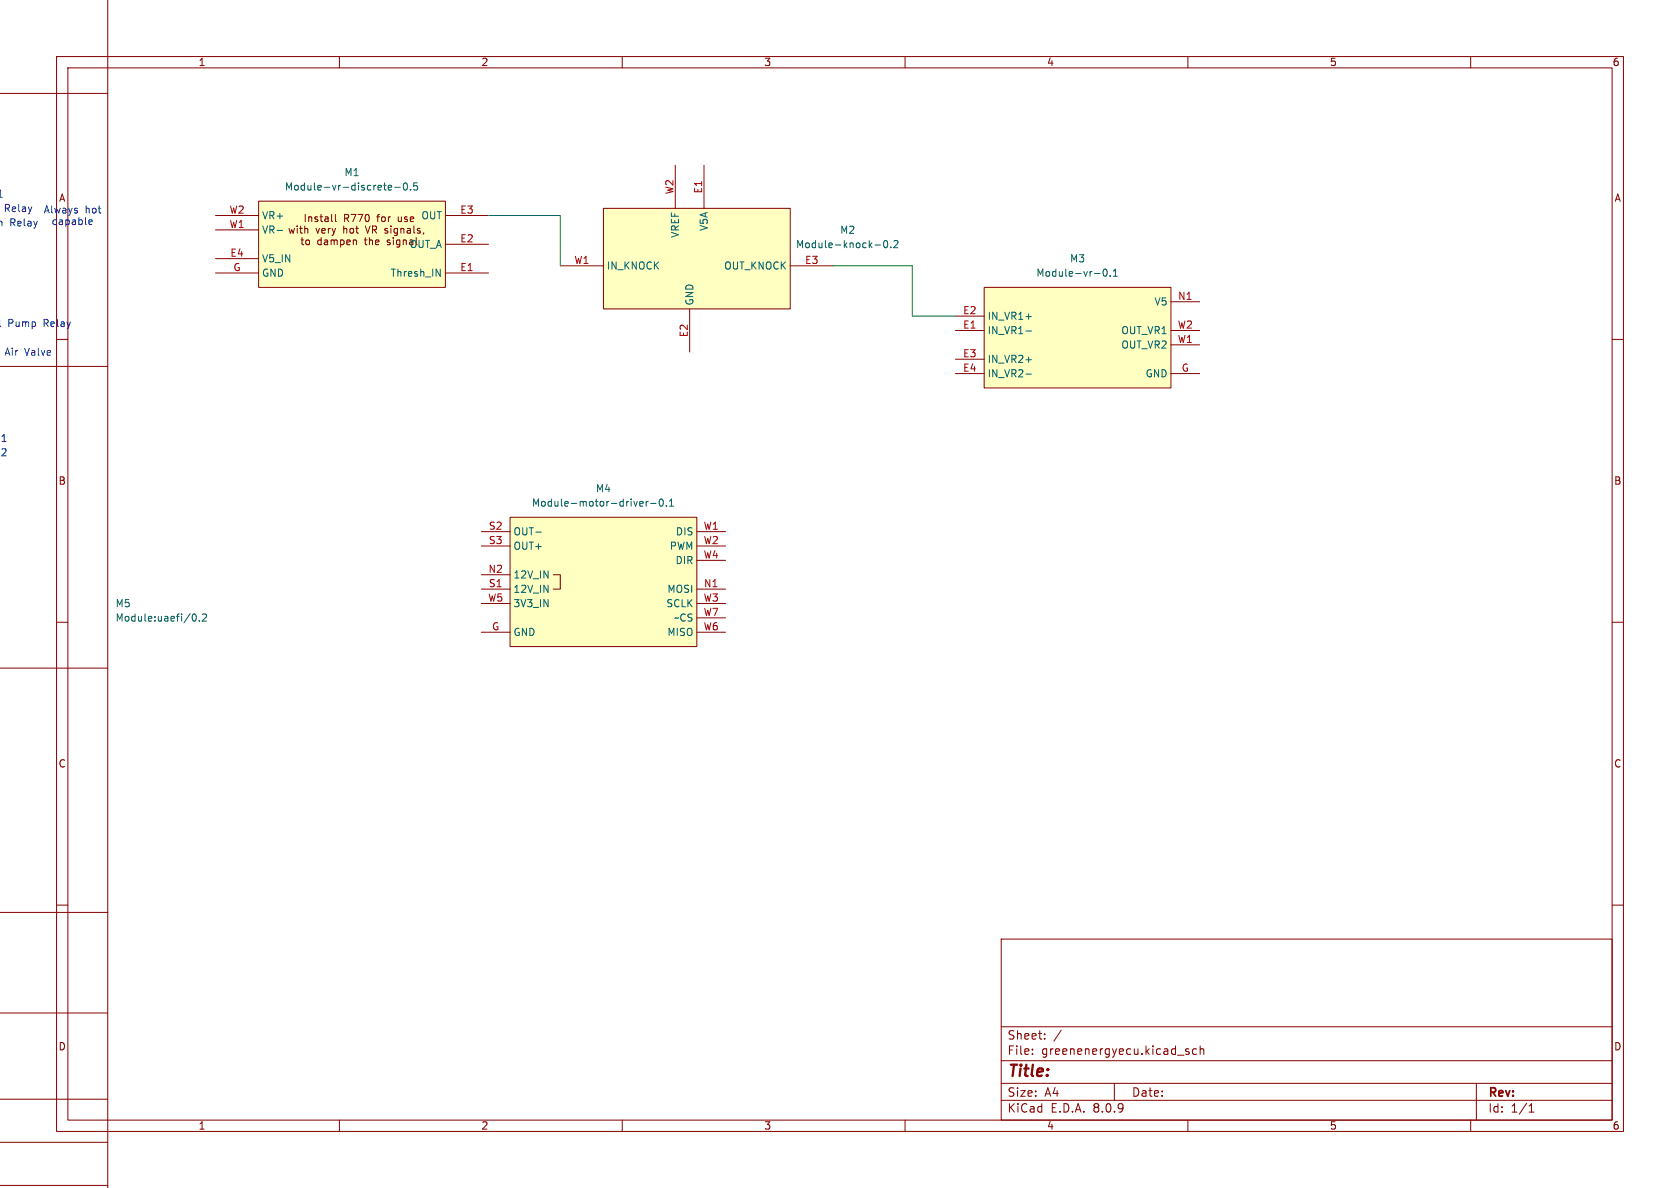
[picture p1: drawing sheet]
<svg xmlns="http://www.w3.org/2000/svg" width="297mm" height="210mm" viewBox="0 0 297 210" stroke-linecap="round" stroke-linejoin="round" font-family="sans-serif">
<g fill="none" stroke="#840000" stroke-width=".18">
<path d="M10 10h277v190h-277zM12 12h273v186h-273zM60 10v2M110 10v2M160 10v2M210 10v2M260 10v2M10 60h2M285 60h2M10 110h2M285 110h2M10 160h2"/>
<path d="M177 166h108v32h-108zM285 160h2M60 198v2M110 198v2M160 198v2M177 194.5h108M177 191.5h108M177 187.5h108M177 181.5h108M182.5 186.3v.1M182.5 185.5v.1M184.7 183.6v.1"/>
<path d="M184.7 182.8v.1M187.6 182.1l-1.3 2M197 191.5v3M209.6 185.7l.6 .4-.2 .3-.4-.1M210 198v2M210.2 185.5l-.4-.1-.2 .2M211.5 185.5l-.4-.1-.3 .3v.4l.2 .2h.5M212.2 185.5l.2-.1 .3 .1 .1 .9M212.2 184.9v1.5M260 198v2M261 191.5v6.5M270.3 196.6h.9"/>
<path d="M270.3 195.5l.4-.4v1.5"/>
</g>
<path d="M174 50.8h33v17.8h-33z" fill="#ffffc2"/>
<path d="M168.9 58.4h5.1M168.9 55.9h5.1M174 50.8h33v17.8h-33zM207 58.4h5.1M207 53.3h5.1M168.9 63.5h5.1M168.9 66h5.1M207 66h5.1M207 61h5.1" fill="none" stroke="#840000" stroke-width=".18"/>
<path d="M181.4 58.5h.9M181.4 56h.9M193.5 48.4h1M195.1 47.7l.2-.1a.68 .68 0 0 1 .4 .6 .68 .68 0 0 1-.4 .6l-.2-.1-.1-.3zM196.3 48.7v.1M196.8 48.8h.7M196.8 47.9l.4-.3v1.2M181.4 63.6h.9M181.4 66.1h.9" fill="none" stroke="#006464" stroke-width=".18"/>
<path d="M106.7 36.8h33v17.8h-33z" fill="#ffffc2"/>
<path d="M106.7 36.8h33v17.8h-33zM119.4 29.2v7.6M124.5 29.2v7.6M99.1 47h7.6M121.9 54.6v7.6M139.7 47h7.6" fill="none" stroke="#840000" stroke-width=".18"/>
<path d="M154.7 43.3h1M156.3 42.6l.2-.1a.68 .68 0 0 1 .5 .7 .68 .68 0 0 1-.5 .6l-.2-.1-.1-.4zM157.5 43.7v.1M158 42.6l.5-.1 .2 .4-.7 .9h.7" fill="none" stroke="#006464" stroke-width=".18"/>
<path d="M90.2 91.4h33v22.9h-33z" fill="#ffffc2"/>
<g fill="none" stroke="#840000" stroke-width=".18">
<path d="M19 0v210.1M-.1 16.5h19.1M-.1 64.8h19.1M85.1 94h5.1M85.1 96.5h5.1M90.2 91.4h33v22.9h-33zM123.2 94h5.1M123.2 96.5h5.1M123.2 99.1h5.1M-.1 118.1h19.1M85.1 111.8h5.1M85.1 104.1h5.1"/>
<path d="M85.1 101.6h5.1M85.1 106.7h5.1M97.8 101.6h1.3v2.5h-1.3M123.2 111.8h5.1M123.2 104.1h5.1M123.2 106.7h5.1M123.2 109.2h5.1M-.1 179.1h19.1M-.1 161.3h19.1M-.1 194.3h19.1M-.1 209.6h19.1M-.1 201.9h19.1"/>
</g>
<g fill="none" stroke="#006464" stroke-width=".18">
<path d="M94.7 94.1h1M113.2 89.4h.4M113.2 88.7l.3-.1 .2 .3-.6 .2M114.2 88.6v.9M114.6 88.6l-.4 .3M115 89h1M116.7 88.3l.1-.1a.68 .68 0 0 1 .5 .6 .68 .68 0 0 1-.5 .7l-.1-.1-.2-.4zM117.8 89.4v.1M118.4 89.5h.7M118.4 88.6l.3-.4v1.3M34.1 108.7l.2-.2a.68 .68 0 0 1 .4 .7 .68 .68 0 0 1-.4 .6l-.2-.1-.1-.4zM35.2 109.7v.1"/>
<path d="M35.8 108.7l.5-.2 .2 .4-.8 .9h.8"/>
</g>
<g fill="none" stroke="#0d0eff" stroke-width=".18">
<path d="M7.9 37.7l.4-1.3 .4 1.3M9.1 36.4v1.1M9.5 39.6h.5M9.5 38.9h.5M9.7 36.8l.2 .9 .3-.6 .2 .6 .2-.9M10.5 38.9h.5l.1 .8M11.1 39.2h-.5l-.1 .2 .1 .3 .5-.1M11.1 36.9h.5l.1 .8M11.7 38.9v1.2M11.7 38.9h.3l.3 .2-.2 .5h-.4M11.7 37.1l-.5 .1-.1 .2 .1 .3 .5-.1M12.1 36.8l.3 .9"/>
<path d="M12.4 37.7l-.3 .4M12.8 36.8l-.4 .9M12.8 38.9h.5l.1 .8M13.4 39.2h-.5l-.1 .2 .1 .3 .5-.1M13.7 36.9l-.3-.1-.2 .2v.2l.5 .1v.3h-.5M14 38.9h.3l.3 .2-.2 .5h-.4M14 38.4v1.3M15.1 38.4v1.1l.2 .2M15.2 36.9l.2-.1 .3 .1 .1 .8M15.2 36.4v1.3M15.7 39.3l.6-.1v-.3h-.4l-.2 .1 .1 .6h.5M16.4 36.9l.3-.1 .3 .3v.3l-.3 .3-.3-.1-.1-.2z"/>
<path d="M17.3 36.8h.5M17.5 36.4v1.1l.3 .2M-.1 57.6l.2 .1"/>
</g>
<path d="M45.7 35.6h33v15.2h-33z" fill="#ffffc2"/>
<g fill="none" stroke="#840000" stroke-width=".18">
<path d="M38.1 38.1h7.6M45.7 35.6h33v15.2h-33zM52.5 39.9v.2M53.1 39.9v1.1l.4 .2M53.9 39.9v1.3M54 37.9v1.3M54.6 38.3v.9M54.6 38.4l.2-.1 .3 .1v.8M56.1 38.4l-.3-.1-.1 .2v.2l.4 .1v.3h-.4M56.6 38.3h.4M56.7 37.9v1.1l.3 .2M57.5 38.4h.5v.8"/>
<path d="M58 38.6l-.4 .1-.2 .2 .2 .3 .4-.1M58.6 37.9v1.1l.2 .2M59.3 37.9v1.1l.2 .2M60.9 38.6l.6-.1 .1-.2v-.3l-.7-.1v1.3M61.2 38.6l.4 .6M62.1 37.9h.8l-.5 1.3M63.3 37.9h.8l-.5 1.3M64.7 38l.2-.1a.68 .68 0 0 1 .4 .6 .68 .68 0 0 1-.4 .7l-.2-.1-.2-.4zM66.6 38.3h.5M67.1 37.9l-.3 .2v1.1M67.5 38.4l.2-.1 .4 .1v.5l-.1 .2-.3 .1-.2-.1zM68.7 38.3v.9"/>
<path d="M69 38.3l-.3 .3M70.4 38.3l.1 .8 .3 .1 .2-.1M71 38.3v.9M72 38.4l-.3-.1-.2 .2 .1 .2 .4 .1v.3h-.5M72.5 38.8l.6-.2v-.2l-.4-.1-.2 .2 .1 .6h.5M78.7 38.1h7.7M38.1 48.3h7.6M38.1 45.7h7.6M38.1 40.6h7.6M51.1 40.4l.2 .8 .3-.6 .2 .6 .3-.8M52.5 40.4v.8M53 40.4h.5"/>
<path d="M53.2 42.4h.5M53.4 42v1.1l.3 .2M53.9 40.5l.2-.1h.3v.8M54.2 42.5l.3-.1 .2 .3v.3l-.2 .3-.3-.1-.1-.2zM56.3 42.5l-.1 .2v.4l.2 .2 .4-.1M56.8 42v1.3M57.9 42.5v.8M57.9 42.7l-.4 .1-.2 .2 .2 .3 .4-.1M58.5 42.4v.9M58.6 42.5h-.1M59 42.5l.1 .1M59.1 42.6v.7"/>
<path d="M59.1 42.5v.1M59.6 42.5v.8M60.2 42.5l.4-.1 .2 .3-.1 .5h-.5M60.2 42.4v1.3M61.3 42.8l.6-.1v-.2l-.4-.1-.2 .2 .1 .6h.5M62.5 42.5l.1-.1 .3 .1 .1 .8M62.5 42.4v.9M64.4 42.4h.5M64.6 42v1.1l.3 .2M65.3 42v1.3M65.4 42.5h-.1M65.8 42.5v.8"/>
<path d="M66.5 42.5v.7h.4M66.9 42.5l.1 .2-.6 .1M68.5 42.5v.3l.4 .1 .1 .2-.2 .2-.4-.1M69.5 42.4v.9M70.2 42.5l-.1 .2v.4l.2 .2 .4-.1M70.7 42.4v1l-.3 .3-.3-.1M71.3 42.4v.9M71.4 42.5h-.1M71.8 42.5v.1M73.6 42v1.1M78.7 48.3h7.7M78.7 43.2h7.7"/>
</g>
<path d="M68.6 33.2l.6-.1v-.3h-.4l-.2 .1 .1 .6h.5M69.8 33.1h1M71.5 32.4l.1-.1a.68 .68 0 0 1 .4 .7 .68 .68 0 0 1-.4 .6 .84 .84 0 0 1-.1-1.2zM72.6 33.5v.1M73.8 32.3h-.6l-.1 .6 .2-.1 .4 .1 .1 .2v.4l-.2 .1-.5-.1M49 40.7h1M77.1 47.6l.7 1.2v-1.2" fill="none" stroke="#006464" stroke-width=".18"/>
<path d="M42.3 40.2h.7" fill="none" stroke="#a90000" stroke-width=".18"/>
<path d="M86.4 38.1h12.7v8.9M147.3 47h14v8.9h7.6" fill="none" stroke="#009600" stroke-width=".18"/>
<text font-size="2.8" fill="#840000" x="178" y="190.9">Title:</text>
<g font-size="2.1" fill="#840000">
<text x="178" y="184">Sheet:</text>
<text x="178" y="186.7">File:</text>
<text x="184.1" y="186.7">greenenergyecu.kicad_sch</text>
<text x="178" y="196.9">KiCad</text>
<text x="178" y="194.1">Size:</text>
<text x="184.7" y="194.1">A4</text>
<text x="185.7" y="196.9">E.D.A.</text>
<text x="193.3" y="196.9">8.0.9</text>
<text x="200" y="194.1">Date:</text>
<text x="263" y="194.3">Rev:</text>
<text x="263" y="196.9">Id:</text>
<text x="267.1" y="196.9">1/1</text>
</g>
<g font-size="1.8" fill="#840000">
<text x="35" y="11.9">1</text>
<text x="85" y="11.9">2</text>
<text x="135" y="11.9">3</text>
<text x="185" y="11.9">4</text>
<text x="235" y="11.9">5</text>
<text x="285" y="11.9">6</text>
<text x="10.3" y="35.9">A</text>
<text x="285.3" y="35.9">A</text>
<text x="55.9" y="41.5">very</text>
<text x="60.9" y="41.5">hot</text>
<text x="65.1" y="41.5">VR signals,</text>
<text x="10.3" y="85.9">B</text>
<text x="285.3" y="85.9">B</text>
<text x="10.3" y="135.9">C</text>
<text x="285.3" y="135.9">C</text>
<text x="10.3" y="185.9">D</text>
<text x="285.3" y="185.9">D</text>
<text x="35" y="199.9">1</text>
<text x="85" y="199.9">2</text>
<text x="135" y="199.9">3</text>
<text x="185" y="199.9">4</text>
<text x="235" y="199.9">5</text>
<text x="285" y="199.9">6</text>
</g>
<g font-size="1.8" fill="#0d0eff">
<text x="-.4" y="35.2">1</text>
<text x="-1" y="40.2">n</text>
<text x=".8" y="37.7">Relay</text>
<text x="1.7" y="40.2">Relay</text>
<text x="3.4" y="39">Always</text>
<text x="1.4" y="58">Pump</text>
<text x="7.8" y="58">Relay</text>
<text x=".9" y="63.1">Air</text>
<text x="4.6" y="63.1">Valve</text>
<text x=".1" y="78.3">1</text>
<text x=".1" y="80.9">2</text>
</g>
<g font-size="1.8" fill="#006464">
<text x="50.3" y="33.9">Module-vr-discrete-0.5</text>
<text x="60.8" y="31.3">M1</text>
<text x="46.2" y="41.5">VR-</text>
<text x="46.2" y="39">VR+</text>
<text x="74.4" y="39">OUT</text>
<text x="125.3" y="40.9" transform="rotate(-90 125.3 40.9)">V5A</text>
<text x="148.4" y="41.5">M2</text>
<text x="46.2" y="46.6">V5_IN</text>
<text x="72.3" y="44">OUT_A</text>
<text x="107.2" y="47.9">IN_KNOCK</text>
<text x="120.2" y="42.1" transform="rotate(-90 120.2 42.1)">VREF</text>
<text x="127.9" y="47.9">OUT_KNOCK</text>
<text x="140.6" y="44.1">Module-knock-0.2</text>
<text x="189.1" y="46.6">M3</text>
<text x="46.2" y="49.1">GND</text>
<text x="69" y="49.1">Thresh_IN</text>
<text x="183.1" y="49.1">Module-vr-0.1</text>
<text x="122.8" y="54.1" transform="rotate(-90 122.8 54.1)">GND</text>
<text x="174.5" y="59.3">IN_VR1-</text>
<text x="174.5" y="56.7">IN_VR1+</text>
<text x="198.1" y="59.3">OUT_VR1</text>
<text x="204" y="54.2">V5</text>
<text x="174.5" y="64.4">IN_VR2+</text>
<text x="198.1" y="61.8">OUT_VR2</text>
<text x="174.5" y="66.9">IN_VR2-</text>
<text x="202.4" y="66.9">GND</text>
<text x="93.9" y="89.8">Module-motor-driver-0.1</text>
<text x="105.2" y="87.2">M4</text>
<text x="90.7" y="94.8">OUT-</text>
<text x="119.4" y="94.8">DIS</text>
<text x="90.7" y="97.4">OUT+</text>
<text x="118.3" y="97.4">PWM</text>
<text x="119.3" y="99.9">DIR</text>
<text x="20.3" y="107.5">M5</text>
<text x="90.7" y="102.5">12V_IN</text>
<text x="90.7" y="105">12V_IN</text>
<text x="90.7" y="107.5">3V3_IN</text>
<text x="117.7" y="107.5">SCLK</text>
<text x="117.9" y="105">MOSI</text>
<text x="20.3" y="110.1">Module:uaefi/0.2</text>
<text x="90.7" y="112.6">GND</text>
<text x="117.9" y="112.6">MISO</text>
<text x="119.1" y="110.1">~CS</text>
</g>
<g font-size="1.8" fill="#a90000">
<text x="119.1" y="34.5" transform="rotate(-90 119.1 34.5)">W2</text>
<text x="124.2" y="34.3" transform="rotate(-90 124.2 34.3)">E1</text>
<text x="40.5" y="40.4">W1</text>
<text x="40.5" y="37.8">W2</text>
<text x="81.3" y="37.8">E3</text>
<text x="40.6" y="45.5">E4</text>
<text x="81.3" y="42.9">E2</text>
<text x="101.4" y="46.7">W1</text>
<text x="142.2" y="46.7">E3</text>
<text x="41.2" y="48">G</text>
<text x="81.3" y="48">E1</text>
<text x="208.2" y="53.1">N1</text>
<text x="121.7" y="59.7" transform="rotate(-90 121.7 59.7)">E2</text>
<text x="170.2" y="58.2">E1</text>
<text x="170.2" y="55.6">E2</text>
<text x="208.1" y="58.2">W2</text>
<text x="170.2" y="63.2">E3</text>
<text x="170.2" y="65.8">E4</text>
<text x="208.1" y="60.7">W1</text>
<text x="208.8" y="65.8">G</text>
<text x="86.3" y="93.7">S2</text>
<text x="124.3" y="93.7">W1</text>
<text x="86.3" y="101.3">N2</text>
<text x="86.3" y="96.3">S3</text>
<text x="124.3" y="96.3">W2</text>
<text x="124.3" y="98.8">W4</text>
<text x="86.2" y="106.4">W5</text>
<text x="86.3" y="103.9">S1</text>
<text x="124.3" y="106.4">W3</text>
<text x="124.4" y="103.9">N1</text>
<text x="86.9" y="111.5">G</text>
<text x="124.3" y="111.5">W6</text>
<text x="124.3" y="109">W7</text>
</g>
</svg>
